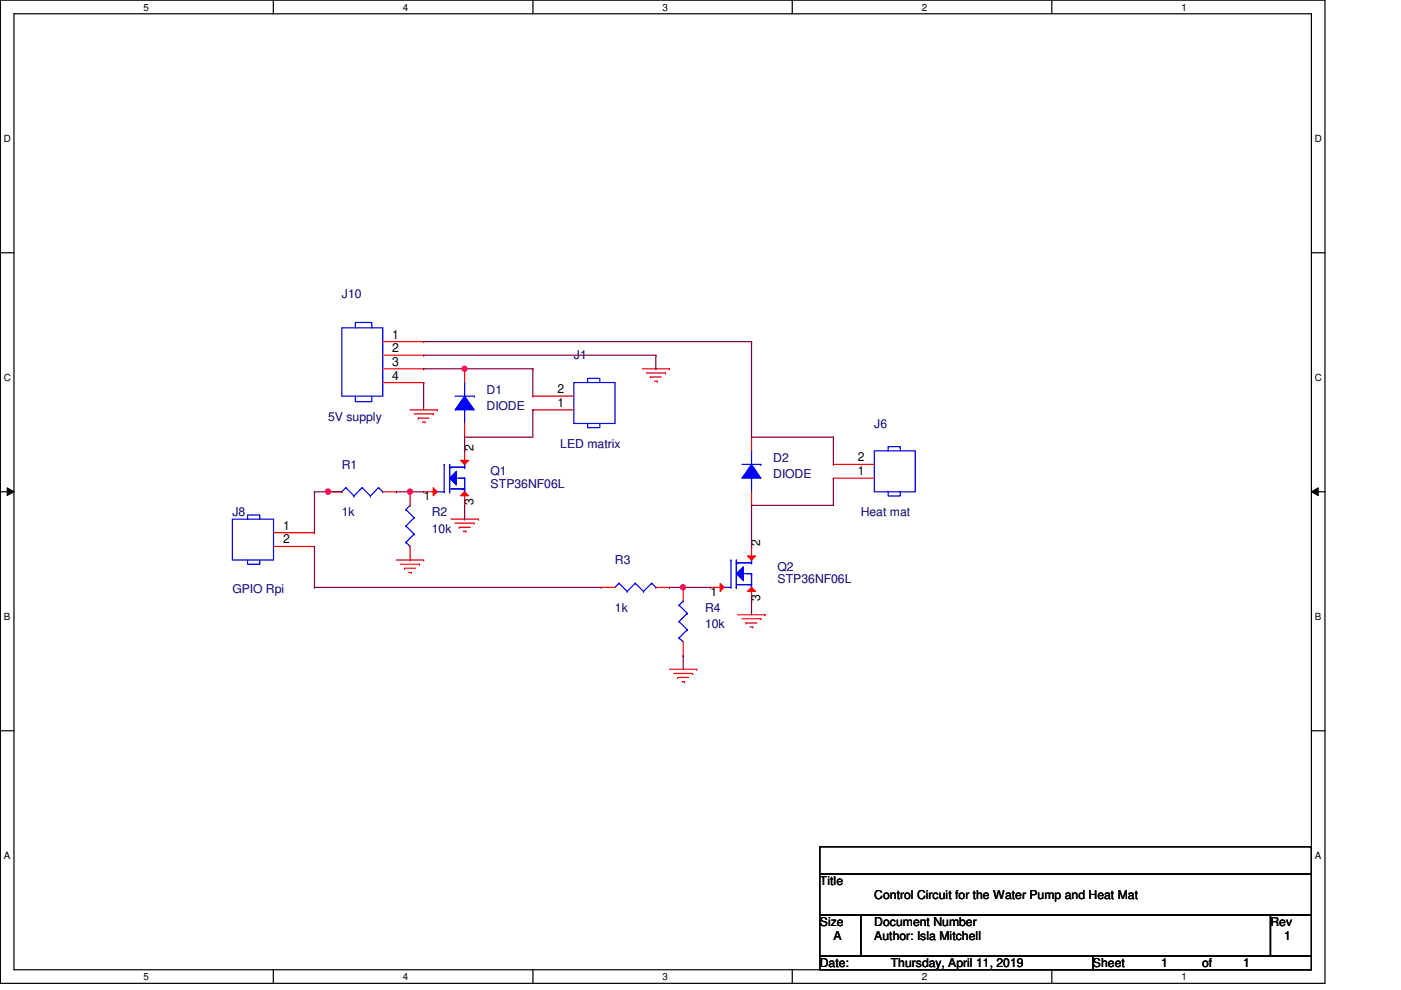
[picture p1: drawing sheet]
<svg xmlns="http://www.w3.org/2000/svg" width="297mm" height="210mm" viewBox="0 0 297 210" stroke-linecap="round" stroke-linejoin="round" font-family="sans-serif">
<path d="M.1 0h280.8v208.5h-280.8zM3 2.9h275v202.7h-275z" fill="none" stroke="#000" stroke-width=".25"/>
<g fill="#fff">
<path d="M30.4 .3h1.2v2.4h-1.2z"/>
<path d="M30.4 205.9h1.2v2.3h-1.2z"/>
</g>
<path d="M58 0v2.9M58 205.6v2.9" fill="none" stroke="#000" stroke-width=".25"/>
<g fill="#fff">
<path d="M85.4 .3h1.2v2.4h-1.2z"/>
<path d="M85.4 205.9h1.2v2.3h-1.2z"/>
</g>
<path d="M113 0v2.9M113 205.6v2.9" fill="none" stroke="#000" stroke-width=".25"/>
<g fill="#fff">
<path d="M140.5 .3h1.1v2.4h-1.1z"/>
<path d="M140.5 205.9h1.1v2.3h-1.1z"/>
</g>
<path d="M168 0v2.9M168 205.6v2.9" fill="none" stroke="#000" stroke-width=".25"/>
<g fill="#fff">
<path d="M195.4 .3h1.2v2.4h-1.2z"/>
<path d="M195.4 205.9h1.2v2.3h-1.2z"/>
</g>
<path d="M223 0v2.9M223 205.6v2.9" fill="none" stroke="#000" stroke-width=".25"/>
<g fill="#fff">
<path d="M250.5 .3h1.1v2.4h-1.1z"/>
<path d="M250.5 205.9h1.1v2.3h-1.1z"/>
<path d="M.8 28.2h1.5v2.4h-1.5z"/>
<path d="M278.8 28.2h1.4v2.4h-1.4z"/>
<path d="M.8 78.9h1.5v2.3h-1.5z"/>
<path d="M278.8 78.9h1.4v2.3h-1.4z"/>
</g>
<path d="M.1 53.6h2.9M278 53.6h2.9" fill="none" stroke="#000" stroke-width=".25"/>
<g fill="#fff">
<path d="M.8 129.6h1.4v2.3h-1.4z"/>
<path d="M278.8 129.6h1.3v2.3h-1.3z"/>
</g>
<path d="M.1 104.3h2.9M278 104.3h2.9" fill="none" stroke="#000" stroke-width=".25"/>
<path d="M1.5 103.4l1.5 .9-1.5 .8zM278 104.3l1.5-.9v1.7z" fill="#000"/>
<path d="M1.5 103.4l1.5 .9-1.5 .8zM278 104.3l1.5-.9v1.7z" fill="none" stroke="#000" stroke-width=".21"/>
<g fill="#fff">
<path d="M.8 180.3h1.4v2.3h-1.4z"/>
<path d="M278.8 180.3h1.3v2.3h-1.3z"/>
</g>
<path d="M.1 154.9h2.9M278 154.9h2.9M173.8 179.5h104.2v5.8h-104.2zM173.8 185.3h104.2v8.7h-104.2zM173.8 194h8.7v8.7h-8.7zM182.5 194h86.9v8.7h-86.9zM269.4 194h8.6v8.7h-8.6zM173.8 202.7h57.9v2.9h-57.9zM231.7 202.7h46.3v2.9h-46.3z" fill="none" stroke="#000" stroke-width=".25"/>
<g fill="none" stroke="#f00" stroke-width=".25">
<path d="M136.1 78.2h5.8M137 79.1h4.1M137.9 79.9h.1M137.9 79.9h2.3M141.1 79.1h.1M141.9 78.2h.1M86.9 86.9h5.8M87.8 87.8h4.1M88.7 88.6h.1M88.7 88.6h2.3M89.5 89.5h.6M90.1 89.5h.1"/>
<path d="M91.9 87.8h.1M92.7 86.9h.1M138.8 80.8h.6M139.4 80.8h.1M84 118.7h5.8M84.9 119.6h4M88.9 119.6h.1M89.8 118.7h.1M95.6 110.1h5.8M96.5 110.9h4M97.4 111.8h.1M97.4 111.8h2.3"/>
<path d="M98.2 112.6h.6M98.8 112.6h.1M100.5 110.9h.1M101.4 110.1h.1M85.8 120.5h.1M85.8 120.5h2.3M86.7 121.4h.5M87.2 121.4h.1M156.4 130.3h5.8M157.3 131.2h4M158.2 132.1h.1M158.2 132.1h2.3"/>
<path d="M159 132.9h.6M159.6 132.9h.1M161.3 131.2h.1M162.2 130.3h.1M141.9 141.9h5.8M142.8 142.8h4.1M143.7 143.6h.1M143.7 143.6h2.3M144.6 144.5h.5M145.1 144.5h.1M146.9 142.8h.1M147.7 141.9h.1"/>
</g>
<path d="M96.5 84h4M98.5 86.9h.1M98.5 81.1h.1M98.5 81.1v2.9M98.5 86.9v2.9M100.5 84h.1" fill="none" stroke="#00f" stroke-width=".25"/>
<path d="M98.5 84l2 2.9h-4z" fill-rule="evenodd" fill="#00f"/>
<g fill="none" stroke="#00f" stroke-width=".25">
<path d="M94.2 98.5h.1M94.2 98.5v5.8M95.3 99.1h.1M95.3 98.5v5.8M95.3 99.1h3.2M95.6 99.1h.1M98.5 84l2 2.9h-4zM98.5 99.1h.1M98.5 98.5v.6M121.7 81.1h8.7v8.7h-8.7zM124.6 89.8v.9h2.6v-.9M124.6 81.1v-.9h2.6v.9"/>
<path d="M49.3 110.1h8.7v8.6h-8.7zM52.5 110.1v-.9h2.6v.9M52.5 118.7v.9h2.6v-.9M92.7 104.3h1.5M94.2 104.3h.1M95.3 104.3h.1M95.3 103.7h3.2M96.8 101.4h1.7M98.2 103.7h.1M98.5 101.4h.1M98.5 104.3h.1M98.5 103.7h.1"/>
<path d="M98.5 101.4v2.9M144 135.3h.1M144 131.8h.1M144 128.3h.1M144 135.3l.9 .8M144 131.8l1.7 1.7M144 128.3l1.7 1.7M144.9 127.4h.1M144.9 127.4l-.9 .9M145.7 133.5h.1M145.7 130h.1M145.7 133.5l-1.7 1.8"/>
<path d="M145.7 130l-1.7 1.8"/>
</g>
<g fill="none" stroke="#f00" stroke-width=".25">
<path d="M98.5 78.2h.1M98.5 78.2v2.9M98.5 92.7h.1M98.5 89.8v2.9M113 86.9h.1M113 84h.1M113 86.9h8.7M113 84h8.7M58 112.9h8.7M58 115.9h8.7M66.7 112.9h.1M66.7 115.9h.1"/>
<path d="M144.9 139h.1M144.9 124.5h.1M144.9 124.5v2.9M144.9 136.1v2.9"/>
</g>
<path d="M96.8 99.9v2.9l-1.5-1.4z" fill="#00f"/>
<path d="M96.8 99.9v2.9l-1.5-1.4z" fill="none" stroke="#00f" stroke-width=".25"/>
<path d="M91.9 103.4l.8 .9-.8 .8z" fill="#f00"/>
<path d="M89.8 104.3h.1M89.8 104.3h2.9M91.9 103.4l.8 .9-.8 .8z" fill="none" stroke="#f00" stroke-width=".25"/>
<path d="M97.7 97.6h1.7l-.9 .9z" fill="#f00"/>
<path d="M97.7 97.6h1.7l-.9 .9zM98.5 95.6h.1M98.5 95.6v2.9" fill="none" stroke="#f00" stroke-width=".25"/>
<path d="M97.7 105.1l.8-.8 .9 .8z" fill="#f00"/>
<path d="M97.7 105.1l.8-.8 .9 .8zM98.5 107.1h.1M98.5 104.3v2.8" fill="none" stroke="#f00" stroke-width=".25"/>
<g fill="none" stroke="#00f" stroke-width=".25">
<path d="M155 118.7h.1M155 118.7v5.8M156.1 119.3h.1M156.1 118.7v5.8M156.1 119.3h3.2M156.4 119.3h.1M159.3 119.3h.1M159.3 118.7v.6M153.5 124.5h1.5M155 124.5h.1M156.1 124.5h.1M156.1 124h3.2"/>
<path d="M157.6 121.6h1.7M159 124h.1M159.3 121.6h.1M159.3 124.5h.1M159.3 124h.1M159.3 121.6v2.9"/>
</g>
<path d="M156.1 121.6l1.5-1.4v2.9z" fill="#00f"/>
<path d="M156.1 121.6l1.5-1.4v2.9z" fill="none" stroke="#00f" stroke-width=".25"/>
<path d="M152.7 123.7l.8 .8-.8 .9z" fill="#f00"/>
<path d="M150.6 124.5h.1M150.6 124.5h2.9M152.7 123.7l.8 .8-.8 .9z" fill="none" stroke="#f00" stroke-width=".25"/>
<path d="M158.5 117.9h1.7l-.9 .8z" fill="#f00"/>
<path d="M158.5 117.9h1.7l-.9 .8zM159.3 115.9h.1M159.3 115.9v2.8" fill="none" stroke="#f00" stroke-width=".25"/>
<path d="M158.5 125.4l.8-.9 .9 .9z" fill="#f00"/>
<g fill="none" stroke="#f00" stroke-width=".25">
<path d="M81.1 72.4h8.7M81.1 75.3h8.7M81.1 78.2h8.7M89.8 72.4h.1M89.8 75.3h.1M89.8 78.2h.1M81.1 81.1h8.7M89.8 81.1h.1M176.7 98.5h.1M176.7 98.5h8.7M69.6 104.3h.1M69.6 104.3h2.9"/>
<path d="M81.1 104.3h2.9M84 104.3h.1M86.9 118.7h.1M86.9 104.3h.1M86.9 104.3v2.8M86.9 115.9v2.8M176.7 101.4h.1M176.7 101.4h8.7M127.5 124.5h.1M127.5 124.5h2.9M139.1 124.5h2.8M141.9 124.5h.1"/>
<path d="M158.5 125.4l.8-.9 .9 .9zM159.3 127.4h.1M159.3 124.5v2.9"/>
</g>
<g fill="none" stroke="#00f" stroke-width=".25">
<path d="M72.5 69.5h8.6v14.5h-8.6zM75.3 69.5v-1.1h3.5v1.1M75.3 84v1.2h3.5v-1.2M157.3 98.5h4M159.3 95.6h.1M159.3 95.6v2.9M161.3 98.5h.1M185.4 95.6h8.7v8.7h-8.7zM188.3 95.6v-.9h2.6v.9M73.3 103.4h.1M73.3 103.4l-.8 .9M73.3 103.4l1.8 1.8"/>
<path d="M75.1 105.2h.1M76.8 103.4h.1M76.8 103.4l-1.7 1.8M76.8 103.4l1.7 1.8M78.5 105.2h.1M80.3 103.4h.1M80.3 103.4l-1.8 1.8M80.3 103.4l.8 .9M81.1 104.3h.1M86.1 115h.1M86.1 111.5h.1M86.1 108h.1"/>
<path d="M86.1 115l.8 .9M86.1 111.5l1.7 1.7M86.1 108l1.7 1.8M86.9 107.1h.1M86.9 107.1l-.8 .9M87.8 113.2h.1M87.8 109.8h.1M87.8 113.2l-1.7 1.8M87.8 109.8l-1.7 1.7M159.3 101.4h.1M159.3 101.4v2.9M188.3 104.3v.9h2.6v-.9"/>
<path d="M131.2 123.7h.1M131.2 123.7l-.8 .8M131.2 123.7l1.8 1.7M133 125.4h.1M134.7 123.7h.1M134.7 123.7l-1.7 1.7M134.7 123.7l1.7 1.7M136.4 125.4h.1M138.2 123.7h.1M138.2 123.7l-1.8 1.7M138.2 123.7l.9 .8M139.1 124.5h.1"/>
</g>
<path d="M159.3 98.5l2 2.9h-4z" fill-rule="evenodd" fill="#00f"/>
<path d="M159.3 98.5l2 2.9h-4z" fill="none" stroke="#00f" stroke-width=".25"/>
<path d="M159.3 92.7h.1M159.3 92.7v2.9M159.3 107.1h.1M159.3 104.3v2.8" fill="none" stroke="#f00" stroke-width=".25"/>
<path d="M98.5 78.2h.1M98.5 78.2h14.5" fill="none" stroke="#7f0040" stroke-width=".25"/>
<circle cx="98.5" cy="78.2" r=".56" fill="#f0f"/>
<circle cx="98.5" cy="78.2" r=".56" fill="none" stroke="#f0f" stroke-width=".25"/>
<g fill="none" stroke="#7f0040" stroke-width=".25">
<path d="M89.8 78.2h.1M89.8 78.2h8.7M113 78.2h.1M113 78.2v5.8M159.3 72.4h.1M159.3 72.4v20.3M98.5 92.7h.1M98.5 95.6h.1M98.5 92.7v2.9M113 86.9h.1M113 86.9v5.8h-14.5M159.3 92.7h.1"/>
<path d="M159.3 92.7h17.4M176.7 92.7h.1M176.7 92.7v5.8M86.9 104.3h.1M86.9 104.3h2.9M159.3 107.1h.1M159.3 115.9h.1M159.3 107.1v8.8M159.3 107.1h17.4M66.7 124.5h.1M66.7 124.5h60.8M141.9 124.5h.1"/>
<path d="M141.9 124.5h3"/>
</g>
<circle cx="144.8" cy="124.5" r=".56" fill="#f0f"/>
<circle cx="144.8" cy="124.5" r=".56" fill="none" stroke="#f0f" stroke-width=".25"/>
<path d="M89.8 81.1h.1M89.8 81.1v5.8M84 104.3h.1M84 104.3h2.9M144.9 124.5h.1M144.9 139h.1M144.9 124.5h5.7M144.9 139v2.9M159.3 127.4h.1M159.3 127.4v2.9" fill="none" stroke="#7f0040" stroke-width=".25"/>
<circle cx="86.9" cy="104.2" r=".56" fill="#f0f"/>
<circle cx="86.9" cy="104.2" r=".56" fill="none" stroke="#f0f" stroke-width=".25"/>
<path d="M66.7 115.9h.1M66.7 104.3h.1M66.7 104.3h5.8M66.7 104.3v8.6M66.7 115.9v8.6M69.6 104.3h.1M72.5 104.3h.1M176.7 101.4h.1M176.7 101.4v5.7" fill="none" stroke="#7f0040" stroke-width=".25"/>
<circle cx="69.5" cy="104.2" r=".56" fill="#f0f"/>
<circle cx="69.5" cy="104.2" r=".56" fill="none" stroke="#f0f" stroke-width=".25"/>
<path d="M89.8 72.4h69.5M89.8 75.3h49.3M139.1 75.3h.1M139.1 78.2h.1M139.1 75.3v2.9M159.3 72.4h.1M98.5 110.1h.1M98.5 107.1v3" fill="none" stroke="#7f0040" stroke-width=".25"/>
<circle cx="98.5" cy="78.2" r=".56" fill="#f0f"/>
<circle cx="98.5" cy="78.2" r=".56" fill="none" stroke="#f0f" stroke-width=".25"/>
<circle cx="144.8" cy="124.5" r=".56" fill="#f0f"/>
<circle cx="144.8" cy="124.5" r=".56" fill="none" stroke="#f0f" stroke-width=".25"/>
<circle cx="86.9" cy="104.2" r=".56" fill="#f0f"/>
<circle cx="86.9" cy="104.2" r=".56" fill="none" stroke="#f0f" stroke-width=".25"/>
<circle cx="69.5" cy="104.2" r=".56" fill="#f0f"/>
<circle cx="69.5" cy="104.2" r=".56" fill="none" stroke="#f0f" stroke-width=".25"/>
<g font-size="2.6" fill="#00007f">
<text x="72.5" y="63.2">J10</text>
<text x="121.7" y="76.2">J1</text>
<text x="103.2" y="83.4">D1</text>
<text x="69.6" y="89.2">5V supply</text>
<text x="103.2" y="86.9">DIODE</text>
<text x="118.8" y="95">LED matrix</text>
<text x="185.4" y="90.7">J6</text>
<text x="72.5" y="99.4">R1</text>
<text x="104" y="100.8">Q1</text>
<text x="164" y="97.9">D2</text>
<text x="164" y="101.4">DIODE</text>
<text x="104" y="103.4">STP36NF06L</text>
<text x="49.3" y="109.5">J8</text>
<text x="72.5" y="109.5">1k</text>
<text x="91.6" y="109.5">R2</text>
<text x="91.6" y="112.9">10k</text>
<text x="182.5" y="109.5">Heat mat</text>
<text x="130.4" y="119.6">R3</text>
<text x="49.3" y="125.7">GPIO Rpi</text>
<text x="164.8" y="121.1">Q2</text>
<text x="164.8" y="123.7">STP36NF06L</text>
<text x="130.4" y="129.8">1k</text>
<text x="149.5" y="129.8">R4</text>
<text x="149.5" y="133.2">10k</text>
</g>
<g font-size="2.6">
<text x="83.2" y="71.8">1</text>
<text x="83.2" y="74.7">2</text>
<text x="83.2" y="77.6">3</text>
<text x="83.2" y="80.5">4</text>
<text x="118.2" y="83.4">2</text>
<text x="118.2" y="86.3">1</text>
<text x="100.4" y="95.6" transform="rotate(-90 100.4 95.6)">2</text>
<text x="181.9" y="100.8">1</text>
<text x="181.9" y="97.8">2</text>
<text x="89.8" y="106">1</text>
<text x="100.4" y="107.1" transform="rotate(-90 100.4 107.1)">3</text>
<text x="60" y="112.3">1</text>
<text x="60" y="115.2">2</text>
<text x="161.2" y="115.9" transform="rotate(-90 161.2 115.9)">2</text>
<text x="150.6" y="126.3">1</text>
<text x="161.2" y="127.4" transform="rotate(-90 161.2 127.4)">3</text>
<text x="173.8" y="187.7">Title</text>
<text x="185.4" y="190.6">Control Circuit for the Water Pump and Heat Mat</text>
<text x="173.8" y="196.3">Size</text>
<text x="185.4" y="196.3">Document Number</text>
<text x="269.4" y="196.3">Rev</text>
<text x="176.7" y="199.3">A</text>
<text x="185.4" y="199.3">Author: Isla Mitchell</text>
<text x="272.2" y="199.3">1</text>
<text x="173.8" y="205.1">Date:</text>
<text x="188.8" y="205.1">Thursday, April 11, 2019</text>
<text x="231.7" y="205.1">Sheet</text>
<text x="246.2" y="205.1">1</text>
<text x="254.9" y="205.1">of</text>
<text x="263.6" y="205.1">1</text>
</g>
<g font-size="2.1">
<text x="30.4" y="2.2">5</text>
<text x="85.4" y="2.2">4</text>
<text x="140.5" y="2.2">3</text>
<text x="195.4" y="2.2">2</text>
<text x="250.5" y="2.2">1</text>
<text x=".8" y="30.1">D</text>
<text x="278.8" y="30.1">D</text>
<text x=".8" y="80.8">C</text>
<text x="278.8" y="80.8">C</text>
<text x=".8" y="131.5">B</text>
<text x="278.8" y="131.5">B</text>
<text x=".8" y="182.2">A</text>
<text x="278.8" y="182.2">A</text>
<text x="30.4" y="207.8">5</text>
<text x="85.4" y="207.8">4</text>
<text x="140.5" y="207.8">3</text>
<text x="195.4" y="207.8">2</text>
<text x="250.5" y="207.8">1</text>
</g>
</svg>
